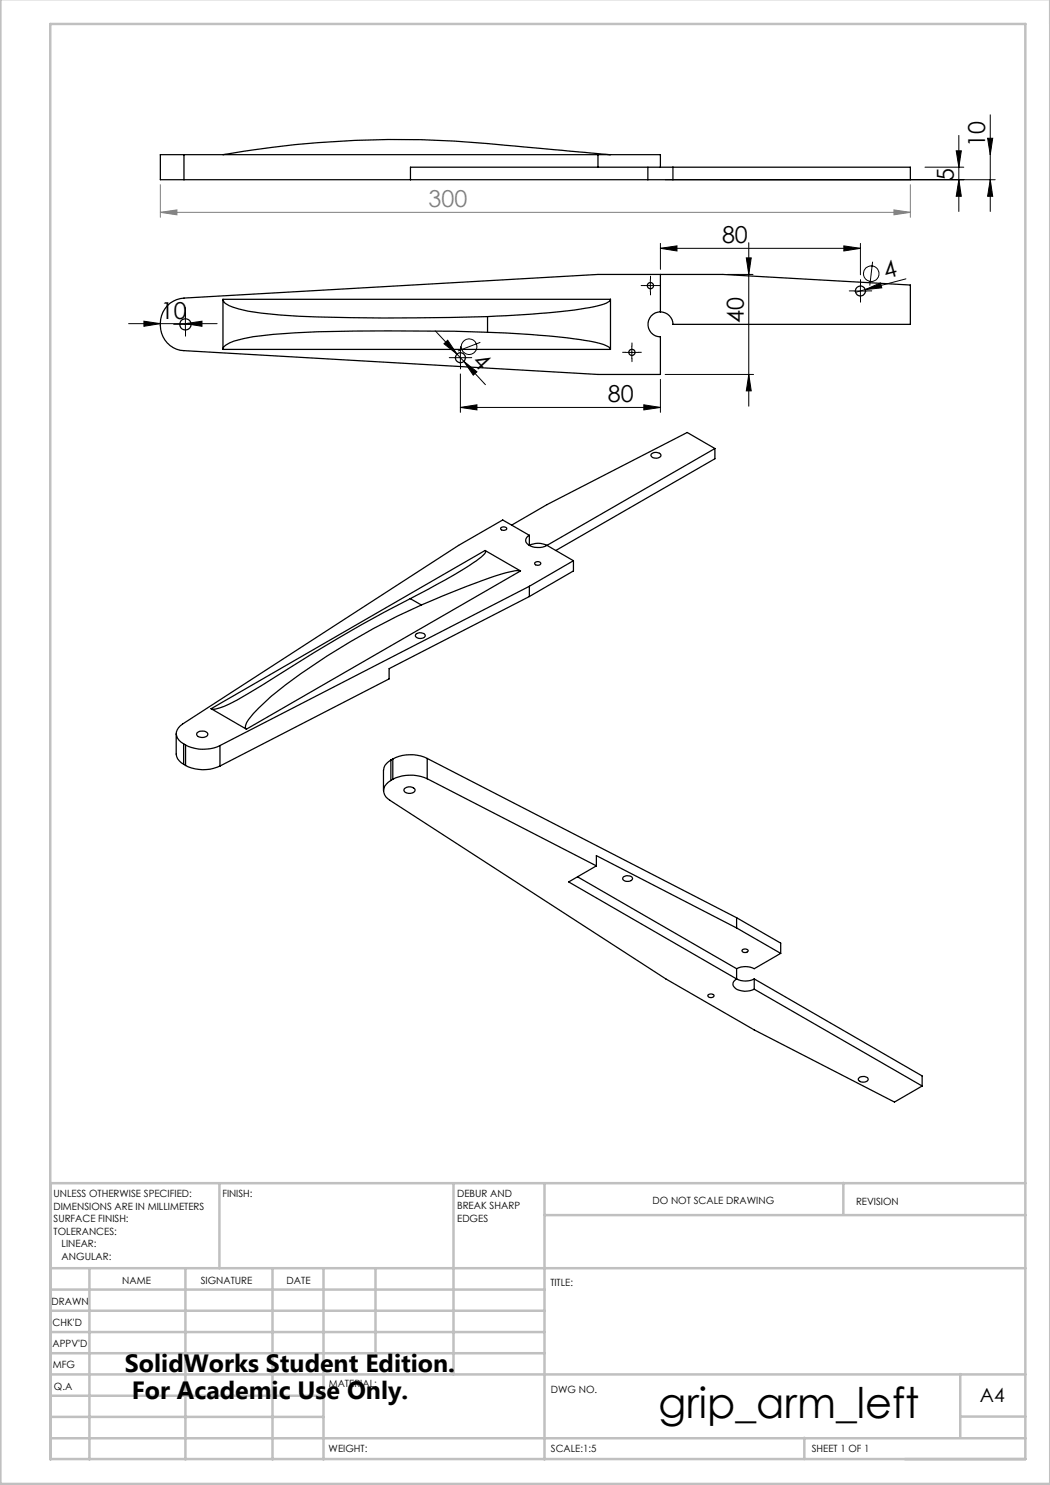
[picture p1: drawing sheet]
<svg xmlns="http://www.w3.org/2000/svg" width="210mm" height="297mm" viewBox="0 0 210 297" stroke-linecap="round" stroke-linejoin="round" font-family="sans-serif">
<g fill="none" stroke="#000" stroke-width=".2">
<path d="M133.1 35.9h65.9M185 33.4h7.8M191.2 30.2h1.1l-.5 3.2zM191.8 27.1v15.2M191.8 35.9l.5 3.4h-1.1zM197.5 27.7h1l-.5 3.2zM198 23v19.3M198 35.9l.5 3.4h-1zM128.8 57.1h2.5M130.1 55.9v2.5M132.1 49.7l3.3-.5v1zM132.1 48.7v5.2"/>
<path d="M132.1 49.7h40M145.5 54.9h5.1M149.3 51.6h.9l-.4 3.3zM149.8 48.5v32.7M168.8 49.2l3.3 .5-3.3 .5zM170.9 58.2h2.4M172.1 48.7v6.3M172.1 56.9v2.5M173 57.9l3.1-1.3 .3 1zM173 57.9l-1.9 .6M174.5 52.3l-.5 4.8M181.2 55.8l-8.2 2.1"/>
<path d="M25.7 64.7h17.7M28.8 64.2l3.3 .5-3.3 .6zM35.8 64.9h2.5M37.1 64.7l3.3-.5v1.1zM37.1 61.5v4.6M87.1 66.2l4.3 4.6M88.8 68.8l.7-.8 1.9 2.8zM90.8 71.5h2.5M91.4 70.8l1.4 1.5M92.1 74.8v7.7M92.1 70.3v2.5M92.8 72.3l4.3 4.6"/>
<path d="M92.8 72.3l2.6 2.1-.7 .6zM96.1 68.5l-4.5 1.7M125.1 70.5h2.5M126.4 69.2v2.5M132.1 75.9v6.6M133 74.9h17.7M149.8 74.9l.4 3.3h-.9zM92.1 81.5l3.3-.5v1zM92.1 81.5h40M128.8 81l3.3 .5-3.3 .5z"/>
<circle cx="174.2" cy="54.7" r="1.56"/>
<circle cx="93.8" cy="69.3" r="1.55"/>
</g>
<path d="M32.1 36.9v6.6M182.1 36.9v6.6M32.1 42.5l3.3-.5v1zM32.1 42.5h150M178.8 42l3.3 .5-3.3 .5z" fill="none" stroke="#808080" stroke-width=".2"/>
<g fill="none" stroke="#000" stroke-width=".2" stroke-dasharray="15.2 1.3 1.3 1.3">
<path d="M128.9 57.1h-.7M130.1 55.9v-.7M130.1 58.4v.6M131.4 57.1h.6M170.9 58.2h-1M172.1 56.9v-1M172.1 59.4v1M173.4 58.2h1M35.9 64.9h-1.2M37.1 63.6v-1.1M37.1 66.1v1.1M38.4 64.9h1.1"/>
<path d="M90.9 71.5h-1M92.1 70.3v-1M92.1 72.8v1M93.4 71.5h1M125.1 70.5h-.6M126.4 69.2v-.6M126.4 71.7v.6M127.6 70.5h.7"/>
</g>
<g fill="none" stroke="#c0c0c0" stroke-width=".5">
<path d="M.1 -.1v296.9h209.9v-296.9M10.1 4.8h195v287h-195zM43.9 236.6v17M90.7 236.6v38.3M108.9 236.6v55.3M168.7 236.6v6.3M205.1 236.6h-195v55.3M10.1 253.6h195M10.1 257.9h98.8M17.9 253.6v38.3M37.1 253.6v38.3M54.5 253.6v38.3"/>
<path d="M64.7 253.6v38.3M75.1 253.6v17M108.9 243h96.2M10.1 270.6h98.8M10.1 266.4h98.8M10.1 262.1h98.8M10.1 279.1h54.6M10.1 274.9h195M192.1 274.8v12.7M10.1 287.7h195M10.1 283.4h54.6M160.9 287.5v4.3"/>
<path d="M192.1 283.3h13"/>
</g>
<g fill="#000">
<path d="M173 57.9l3.1-1.3 .3 1z"/>
<path d="M197.5 27.7h1l-.5 3.2zM198 35.9l.5 3.4h-1zM191.2 30.2h1.1l-.5 3.2zM191.8 35.9l.5 3.4h-1.1zM149.3 51.6h.9l-.4 3.3zM149.8 74.9l.4 3.3h-.9z"/>
<path d="M37.1 64.7l3.3-.5v1.1zM28.8 64.2l3.3 .5-3.3 .6zM168.8 49.2l3.3 .5-3.3 .5zM132.1 49.7l3.3-.5v1z"/>
<path d="M88.8 68.8l2.6 2-1.9-2.8zM92.8 72.3l1.9 2.7 .7-.6z"/>
<path d="M92.1 81.5l3.3-.5v1zM128.8 81l3.3 .5-3.3 .5z"/>
</g>
<path d="M32.1 42.5l3.3-.5v1zM178.8 42l3.3 .5-3.3 .5z" fill="#808080"/>
<g fill="none" stroke="#000" stroke-width=".25">
<path d="M36.8 30.9h-4.7v5h4.7M36.8 30.9h95.3v2.5M36.8 35.9h92.8M36.8 30.9v5M44.6 30.9a203.2 203.2 0 0 1 60.1-1.5l17.4 1.5M119.6 30.9v2.5M129.6 35.9h5M129.6 33.4v2.5M132.1 33.4h2.5M132.1 33.4h-50v2.5M134.6 33.4h47.5v2.5h-47.5M134.6 33.4v2.5"/>
<path d="M44.6 59.9a1.66 1.66 0 0 0 1.2 1.2 22.8 22.8 0 0 0 6.4 1.5 262.4 262.4 0 0 0 31.2 1l14.1-.3M44.6 59.9v10M44.6 59.9h77.5M122.1 59.9a2.45 2.45 0 0 1-1.9 1.1 112.9 112.9 0 0 1-20.8 2.2l-1.9 .1M122.1 59.9v10M132.1 54.9v7.5M33.4 61.2a5.2 5.2 0 0 1 3.4-1.6l82.8-4.7h25l37.5 2.1v7.9h-47.5a2.5 2.5 0 0 0-2.5-2.5 2.5 2.5 0 0 0-2.5 2.5 2.5 2.5 0 0 0 2.5 2.5v7.5h-12.5l-82.8-4.8a5.3 5.3 0 0 1-4.5-3.4 5.3 5.3 0 0 1 1.1-5.5zM44.6 69.9h77.5M97.5 66.5l-13.3-.3a363 363 0 0 0-29.6 .7 28.4 28.4 0 0 0-8.7 1.7l-1.1 .8-.2 .5M97.5 66.5a132.7 132.7 0 0 1 22.1 2.1l1.6 .5a1.05 1.05 0 0 1 .9 .8M97.5 63.3v3.2M130.2 90.8a1.32 1.32 0 0 1 2 .2 1.11 1.11 0 0 1-1 .6 1.11 1.11 0 0 1-1-.6z"/>
<path d="M143 89.7l-5.6-3.2-28 14.4-7.1 4.1M143 89.7l-33.6 19.4M143 89.7v2.1l-31.8 18.3M82.1 119.7a330 330 0 0 0-29.6 17.3 44.3 44.3 0 0 1-8.5 4.6 2.16 2.16 0 0 1-1.8 .1M82.1 119.7l2.2 1.3M97 110.1l.2 .2a7.6 7.6 0 0 1-3.1 2.7l-5.1 3-6.9 3.7M97 110.1l-54.8 31.6M97 110.1l7.1 4.1M100.2 105.6l.5-.2 .5 .1 .2 .2a.72 .72 0 0 1-1.3 0zM104.1 114.2a11.7 11.7 0 0 0-4.9 .9l-5.9 2.2-9 3.7M104.1 114.2l-54.8 31.6M105.9 107.1a1.09 1.09 0 0 0-.8 1.1 1.09 1.09 0 0 0 .9 1l1.5 .3a3.2 3.2 0 0 0 1.9-.4"/>
<path d="M105.9 107.1l-5.4-3.1-8.8 5.1-55.2 35.7a2.11 2.11 0 0 0-1.3 2.1 2.11 2.11 0 0 0 1.5 1.9M105.9 107.1v2a3.9 3.9 0 0 1 3.5 0M105.9 117.3l-61.9 31.8M105.9 117.3v2M105.9 119.3l-28.1 14.4v2.1l-33.8 17.4M107.1 112.4l.5-.1 .5 .3a.59 .59 0 0 1-.6 .5 .59 .59 0 0 1-.5-.5zM109.4 109.1l5.3 3M114.7 112.1l-8.8 5.2M114.7 112.1v2.1l-8.8 5.1M83.1 126.9a1.29 1.29 0 0 1 2 .2 1.1 1.1 0 0 1-1 .6 1.1 1.1 0 0 1-1-.6zM84.3 121a139.5 139.5 0 0 0-30.1 18.3 22.5 22.5 0 0 0-4.9 5.2l-.2 1 .2 .3M35.2 146.8v4.1a2.5 2.5 0 0 0 1.5 2"/>
<path d="M36.7 148.8l.4 .2M36.7 148.8v4.1M36.7 152.9l.4 .2M37.1 149a7.8 7.8 0 0 0 6.9 .1M37.1 153.1a7.8 7.8 0 0 0 6.9 .1M37.1 149v4.1M39.4 146.5a1.51 1.51 0 0 1 2.2 .3 1.26 1.26 0 0 1-2.2 .3l-.1-.1zM42.2 141.7l7.1 4.1M44 149.1v4.1M78.2 156.1a2.13 2.13 0 0 0-1.5 1.9 2.13 2.13 0 0 0 1.3 2.1l55.2 35.7 17.6 10.2 28.1 14.4 5.5-3.2M78.2 152a2.44 2.44 0 0 0-1.5 2.1v4M78.2 152v4.1"/>
<path d="M78.6 155.9l-.4 .2M78.6 151.8v4.1M78.6 151.8l-.4 .2M80.9 157.7a1.43 1.43 0 0 1 2.1 .2 1.26 1.26 0 0 1-2.1 .4l-.1-.2zM85.4 155.7a8.2 8.2 0 0 0-6.8 .2M85.4 151.7a7.8 7.8 0 0 0-6.8 .1M85.4 155.7l33.9 17.5M85.4 151.7v4M85.4 151.7l61.9 31.8M115.5 175.4l31.8 18.3M119.3 173.2l-5.6 3.2 33.6 19.4M119.3 173.2v-2.1l28 14.5"/>
<path d="M124.7 175.4l.9-.2a.63 .63 0 0 1 .7 .1 .63 .63 0 0 1 .1 .7 1.22 1.22 0 0 1-1.9-.2zM141.6 199l.6-.2 .6 .2a.58 .58 0 0 1-.6 .5 .58 .58 0 0 1-.6-.5zM147.3 195.8a1.12 1.12 0 0 0-.7 1.1 1.12 1.12 0 0 0 .9 1l1.4 .4 1.1-.1 .8-.4M147.3 195.8a3.9 3.9 0 0 0 3.5 0M147.3 183.5v2.1M147.3 193.7v2.1M147.3 185.6l8.8 5.1M147.3 183.5l8.8 5.1v2.1M148.4 190l.6-.2 .6 .2a.62 .62 0 0 1-.6 .6 .62 .62 0 0 1-.6-.5zM150.8 197.8l33.6 19.4M150.8 195.8l33.6 19.4v2M150.8 195.8v2"/>
<path d="M156.1 190.7l-5.3 3a3.9 3.9 0 0 0-3.5 0M171.8 215.6a1.14 1.14 0 0 1 1.8 .3 1.18 1.18 0 0 1-1.9 0z"/>
<circle cx="130.1" cy="57.1" r=".62"/>
<circle cx="172.1" cy="58.2" r=".99"/>
<circle cx="37.1" cy="64.9" r="1.13"/>
<circle cx="92.1" cy="71.6" r="1"/>
<circle cx="126.4" cy="70.5" r=".62"/>
</g>
<text font-size="8.5" x="131.7" y="283.5">grip_arm_left</text>
<g font-size="5">
<text x="25" y="274.4">SolidWorks Student Edition.</text>
<text x="26.4" y="279.9">For Academic Use Only.</text>
</g>
<g font-size="4.7">
<text x="197.1" y="29.4" transform="rotate(-90 197.1 29.4)">10</text>
<text x="190.8" y="36.3" transform="rotate(-90 190.8 36.3)">5</text>
<text x="144.4" y="48.7">80</text>
<text x="177.2" y="55.7" transform="rotate(-15 177.2 55.7)">4</text>
<text x="32.2" y="63.7">10</text>
<text x="148.8" y="64.5" transform="rotate(-90 148.8 64.5)">40</text>
<text x="94.3" y="72.4" transform="rotate(47 94.3 72.4)">4</text>
<text x="121.6" y="80.5">80</text>
</g>
<text font-size="4.7" fill="#808080" x="85.7" y="41.4">300</text>
<text font-size="3.9" x="196" y="280.4">A4</text>
<g font-size="2">
<text x="10.7" y="239.5">UNLESS OTHERWISE SPECIFIED:</text>
<text x="44.5" y="239.5">FINISH:</text>
<text x="91.4" y="239.4">DEBUR AND</text>
<text x="10.7" y="242">DIMENSIONS ARE IN MILLIMETERS</text>
<text x="10.7" y="244.5">SURFACE FINISH:</text>
<text x="91.4" y="241.9">BREAK SHARP</text>
<text x="91.4" y="244.4">EDGES</text>
<text x="130.5" y="240.8">DO NOT SCALE DRAWING</text>
<text x="171.2" y="241">REVISION</text>
<text x="10.7" y="247">TOLERANCES:</text>
<text x="12.3" y="249.5">LINEAR:</text>
<text x="12.3" y="252">ANGULAR:</text>
<text x="24.4" y="256.9">NAME</text>
<text x="40.1" y="256.8">SIGNATURE</text>
<text x="57.3" y="256.8">DATE</text>
<text x="110.1" y="257.1">TITLE:</text>
<text x="10.3" y="260.9">DRAWN</text>
<text x="10.5" y="269.3">APPV'D</text>
<text x="10.5" y="265.2">CHK'D</text>
<text x="10.6" y="273.6">MFG</text>
<text x="10.8" y="278">Q.A</text>
<text x="65.8" y="277.4">MATERIAL:</text>
<text x="110.2" y="278.5">DWG NO.</text>
<text x="65.7" y="290.4">WEIGHT:</text>
<text x="110.2" y="290.5">SCALE:1:5</text>
<text x="162.4" y="290.4">SHEET 1 OF 1</text>
</g>
</svg>
